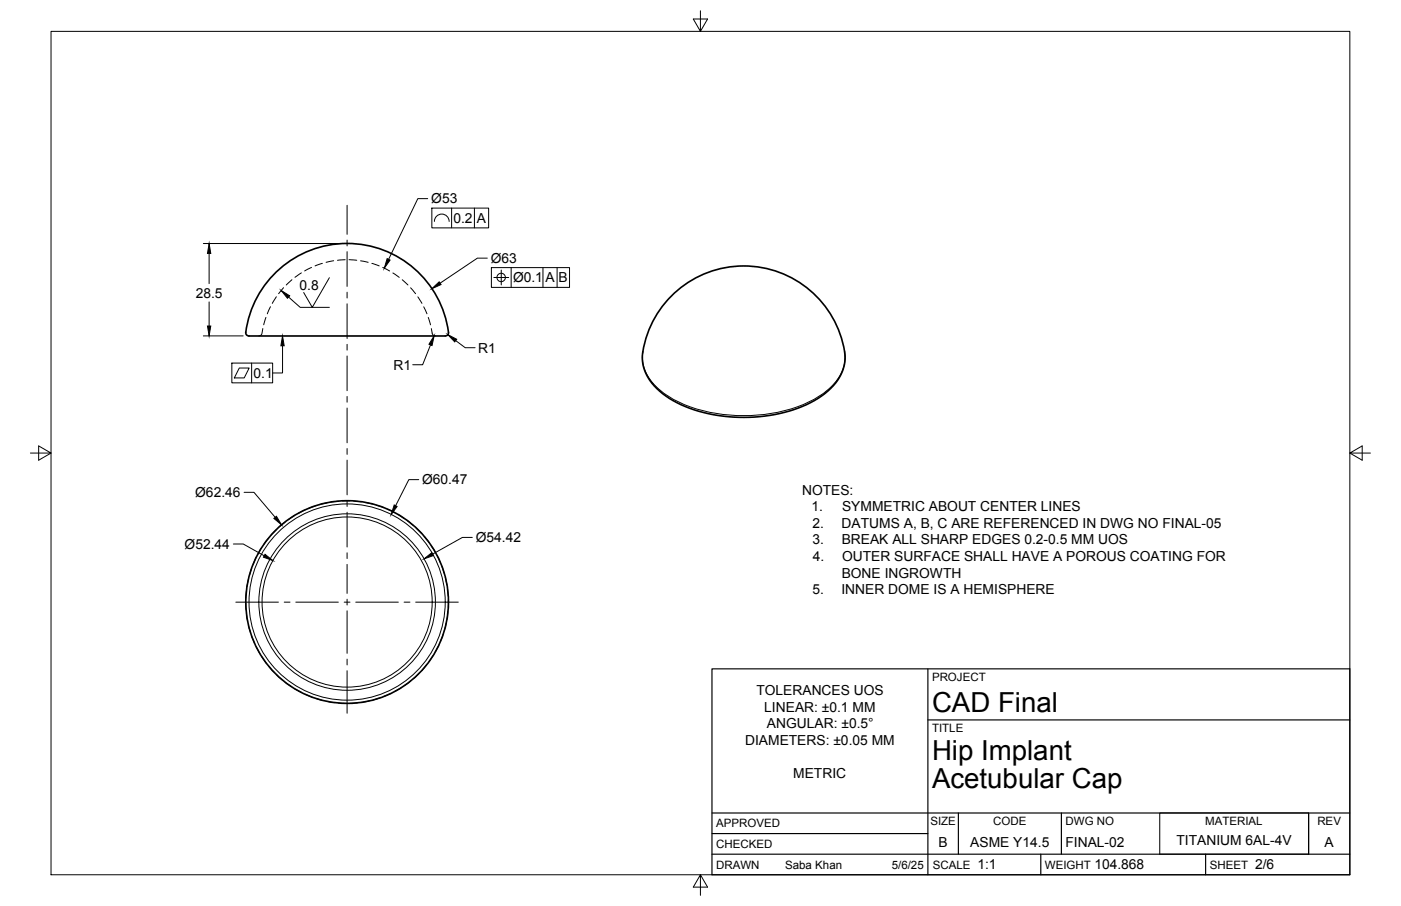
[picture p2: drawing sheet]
<svg xmlns="http://www.w3.org/2000/svg" width="432mm" height="279mm" viewBox="0 0 432 279" stroke-linecap="round" stroke-linejoin="round" font-family="sans-serif">
<!-- layer: Visible -->
<g fill="none" stroke="#000" stroke-width=".51">
<path d="M84.7 84.3a31.4 31.4 0 0 1 32.7-7.5 31.4 31.4 0 0 1 20.7 26.2 2.39 2.39 0 0 1-2.4 .6h-58.3a1.23 1.23 0 0 1-1.6-1.1 31.5 31.5 0 0 1 8.9-18.2zM260.3 108.5a31.4 31.4 0 0 0-32-26.5 31.4 31.4 0 0 0-30.3 28.5 14.6 14.6 0 0 0 7.3 11.7 44.9 44.9 0 0 0 28.7 6.3 37.8 37.8 0 0 0 21.1-7.9 13.1 13.1 0 0 0 5.2-12.1"/>
<circle cx="107" cy="185.7" r="31.2"/>
</g>
<!-- layer: Hidden -->
<g fill="none" stroke="#000" stroke-width=".31">
<path d="M82 97.9l-.7 2.3M83.4 94.6l-1 2.2M85.2 91.5l-1.3 2.1M87.4 88.7l-1.5 1.9M90 86.3l-1.8 1.6M92.9 84.2l-2 1.3M96 82.5l-2.1 1M99.4 81.2l-2.3 .8M102.8 80.4l-2.3 .5M106.4 80.1l-2.4 .2M107.6 80.1l2.4 .2M111.1 80.4l2.4 .5"/>
<path d="M114.6 81.2l2.3 .8M118 82.5l2.1 1.1M121.1 84.2l1.9 1.3M124 86.3l1.7 1.6M126.6 88.8l1.5 1.8M128.8 91.5l1.2 2.1M130.6 94.6l1 2.2M132 97.9l.7 2.3M81 101.3l-.2 1.4a1.03 1.03 0 0 1-1 .9M132.9 101.3l.3 1.4a1.03 1.03 0 0 0 1 .9"/>
</g>
<!-- layer: Visible Narrow -->
<g fill="none" stroke="#000" stroke-width=".31">
<path d="M198.1 108.5a12.8 12.8 0 0 0 5.3 11.8 41.1 41.1 0 0 0 25.8 7.9 43 43 0 0 0 24.6-6.9 13.7 13.7 0 0 0 6.5-12.8"/>
<circle cx="107" cy="185.7" r="26.2"/>
<circle cx="107" cy="185.7" r="30.2"/>
<circle cx="107" cy="185.7" r="27.2"/>
</g>
<!-- layer: Hidden Narrow -->
<g fill="none" stroke="#000" stroke-width=".31">
<path d="M90.8 158.9l-1.9 1.4M94 157.3l-2.1 1M97.3 156l-2.2 .8M100.8 155.1l-2.4 .5M104.3 154.6l-2.4 .3M107.8 154.5h-2.3M109 154.5l2.4 .2M112.6 155l2.3 .5M116 155.8l2.3 .8M119.4 157l2.1 1.1M122.6 158.6l2 1.3M76.6 178.6l-.5 2.4"/>
<path d="M77.6 175.2l-.7 2.3M79 171.9l-1 2.2M80.7 168.8l-1.2 2.1M82.8 165.9l-1.4 1.9M85.2 163.3l-1.6 1.7M87.9 161l-1.8 1.5M125.6 160.6l1.8 1.5M128.3 162.9l1.7 1.6M130.8 165.4l1.4 1.9M132.9 168.3l1.3 2M134.7 171.4l1 2.1M136.2 174.6l.7 2.3"/>
<path d="M137.2 178l.6 2.3M75.7 185.7l.1 2.4M75.9 189.3l.4 2.3M75.9 182.1l-.1 2.4M76.6 192.8l.6 2.3M77.6 196.2l.8 2.2M79 199.5l1.1 2.1M135.3 198.9l-1.1 2.1M136.6 195.6l-.9 2.2M137.5 192.2l-.6 2.3M137.9 181.5l.3 2.4M138 188.6l-.2 2.4"/>
<path d="M138.2 185.1v2.4M80.7 202.6l1.4 1.9M82.8 205.5l1.6 1.7M85.2 208.1l1.8 1.6M87.9 210.4l2 1.4M90.8 212.4l2.1 1.2M94 214.1l2.2 .9M97.3 215.4l2.3 .6M100.8 216.3l2.3 .4M104.3 216.8l2.4 .1M110.2 216.7l-2.3 .2M113.8 216.2l-2.4 .4"/>
<path d="M117.2 215.2l-2.3 .7M120.5 213.8l-2.2 1M123.6 212.1l-2 1.2M126.5 210l-1.9 1.5M129.2 207.7l-1.8 1.6M131.5 205l-1.5 1.8M133.6 202.1l-1.4 1.9"/>
</g>
<!-- layer: Border -->
<path d="M15.7 9.7h400.3v260.1h-400.3zM215.9 3.3v6.4l-2.2-3.8h4.4l-2.2 3.8M9.4 139.7h6.3l-3.8-2.2v4.4l3.8-2.2M416 139.7l3.8 2.2v-4.4l-3.8 2.2h6.4M215.9 269.8l2.2 3.8h-4.4l2.2-3.8v6.3" fill="none" stroke="#000" stroke-width=".31"/>
<!-- layer: Titleblock -->
<path d="M219.4 206.3h196.6v63.5h-196.6zM286 206.3v63.5M286 222h130M219.4 257.1h66.6M219.4 250.7h196.6M295.4 250.7v12.7M327.1 250.7v12.7M403.3 250.7v12.7M219.4 263.4h196.6M320.8 263.4v6.4M371.6 263.4v6.4" fill="none" stroke="#000" stroke-width=".36"/>
<!-- layer: FD_Dimensions -->
<path d="M62.7 75.1h42.5M64.5 78.1v9.4M131.8 61.3h-3l-9 18.7M150.2 79.6h-3.1l-11.5 7.7M64.5 93.1v7.4M62.7 103.6h12.3M132.7 106.4l-2.4 6.1h-3.1M140.4 105l3 2.2h3M75.2 151.8h3.1l6.5 7.7M129.1 147.9h-3.1l-4.1 8.1M71.9 167.8h3.1l6.4 3.6M145.6 165.7h-3.1l-9.2 5.2" fill="none" stroke="#000" stroke-width=".31"/>
<path d="M64.5 75.1l.5 3h-1.1zM119.3 79.8l.9 .4-1.8 2.5zM133.1 89l2.3-2.1 .5 .9zM63.9 100.5h1.1l-.5 3.1zM133.8 103.5l-.6 3.1-1-.4zM138 103.2l2.8 1.4-.7 .8zM84.4 159.9l.8-.7 1.6 2.7zM121.5 155.7l.9 .5-1.8 2.5zM81.7 170.9l2.4 2-2.9-1.1zM130.7 172.4l2.4-2 .5 .9z" fill="#000" stroke="#000" stroke-width=".31"/>
<!-- layer: Smart Centers -->
<g fill="none" stroke="#000" stroke-width=".31">
<path d="M107 63.3v9M107 74v1.8M107 77.6v10.7M107 90.1v1.8M107 93.7v10.7M107 106.2v1.8M107 109.8v10.7M107 122.3v1.7M107 125.8v10.7M107 138.3v1.8M107 141.9v10.7M107 154.4v1.8"/>
<path d="M107 158v10.7M107 170.5v1.8M107 174.1v8.9M72.7 185.7h13.1M87.6 185.7h1.8M91.2 185.7h13.1M106.1 185.7h1.8M107 184.8v1.8M107 188.4v13.1M109.6 185.7h13.2M124.5 185.7h1.8M128.1 185.7h13.1"/>
<path d="M107 203.3v1.8M107 206.8v13.2"/>
</g>
<!-- layer: Custom Tables -->
<path d="M357.4 250.7h45.9v12.7h-45.9z" fill="none" stroke="#000" stroke-width=".31"/>
<g fill="none" stroke="#000" stroke-width=".31">
<path d="M133.1 64.2h17.5v6.1h-17.5zM133.9 68.3a2.28 2.28 0 0 1 2.3-2.3 2.28 2.28 0 0 1 2.2 2.3M139.2 64.2v6.1M146.2 64.2v6.1M88.9 91.6l3.6 3.2h9M101.5 85.6l-5.3 9.2-2.6-4.6M151.4 82.5h24.1v6.1h-24.1zM152.2 85.6h4.6M154.5 83.3v4.6M157.5 82.5v6.1M167.3 82.5v6.1M171.7 82.5v6.1"/>
<path d="M71.5 112h12.5v6.1h-12.5zM73.7 113.5h3.1l-1.5 3h-3.1zM77.6 112v6.1M87.1 106.6v8.4h-3.1"/>
<circle cx="154.5" cy="85.6" r="1.3"/>
</g>
<path d="M86.7 89.6l2.6 1.6-.7 .8zM87.1 103.6l.5 3h-1z" fill="#000" stroke="#000" stroke-width=".31"/>
<g font-size="8.5">
<text x="287.3" y="219.5">CAD Final</text>
<text x="287.3" y="234.5">Hip Implant</text>
<text x="287.3" y="243.1">Acetubular Cap</text>
</g>
<g font-size="4.3">
<text x="132.9" y="62.7">Ø53</text>
<text x="139.8" y="68.7">0.2</text>
<text x="147" y="68.7">A</text>
<text x="151.3" y="81.1">Ø63</text>
<text x="92.3" y="89.6">0.8</text>
<text x="158.1" y="87.1">Ø0.1</text>
<text x="168.1" y="87.1">A</text>
<text x="172.1" y="87.1">B</text>
<text x="60.3" y="91.8">28.5</text>
<text x="147.4" y="108.8">R1</text>
<text x="78.1" y="116.5">0.1</text>
<text x="121.3" y="114">R1</text>
<text x="130.1" y="149.4">Ø60.47</text>
<text x="60.2" y="153.3">Ø62.46</text>
<text x="247.2" y="152.5">NOTES:</text>
<text x="250.1" y="157.6">1.</text>
<text x="259.5" y="157.6">SYMMETRIC ABOUT CENTER LINES</text>
<text x="146.7" y="167.2">Ø54.42</text>
<text x="250.4" y="167.9">3.</text>
<text x="250.5" y="162.8">2.</text>
<text x="259.4" y="162.8">DATUMS A, B, C ARE REFERENCED IN DWG NO FINAL-05</text>
<text x="259.4" y="167.9">BREAK ALL SHARP EDGES 0.2-0.5 MM UOS</text>
<text x="56.9" y="169.2">Ø52.44</text>
<text x="250.5" y="173">4.</text>
<text x="259.5" y="173">OUTER SURFACE SHALL HAVE A POROUS COATING FOR</text>
<text x="259.4" y="178.2">BONE INGROWTH</text>
<text x="250.4" y="183.3">5.</text>
<text x="259.3" y="183.3">INNER DOME IS A HEMISPHERE</text>
<text x="233.1" y="214.4">TOLERANCES UOS</text>
<text x="235.6" y="219.5">LINEAR: ±0.1 MM</text>
<text x="236.4" y="224.6">ANGULAR: ±0.5°</text>
<text x="229.7" y="229.8">DIAMETERS: ±0.05 MM</text>
<text x="244.5" y="240">METRIC</text>
<text x="289.3" y="261.2">B</text>
<text x="299.1" y="261.2">ASME Y14.5</text>
<text x="328.4" y="261.2">FINAL-02</text>
<text x="362.6" y="260.6">TITANIUM 6AL-4V</text>
<text x="408.2" y="261.2">A</text>
<text x="301.2" y="268.1">1:1</text>
<text x="337.3" y="268.1">104.868</text>
<text x="386.8" y="268.1">2/6</text>
</g>
<g font-size="3.5">
<text x="287.3" y="210.1">PROJECT</text>
<text x="287.3" y="225.8">TITLE</text>
<text x="220.7" y="255.2">APPROVED</text>
<text x="286.7" y="254.5">SIZE</text>
<text x="306.1" y="254.5">CODE</text>
<text x="328.4" y="254.5">DWG NO</text>
<text x="371.4" y="254.5">MATERIAL</text>
<text x="406" y="254.5">REV</text>
<text x="220.7" y="261.5">CHECKED</text>
<text x="220.7" y="267.9">DRAWN</text>
<text x="242" y="267.9">Saba Khan</text>
<text x="274.8" y="267.9">5/6/25</text>
<text x="287.5" y="267.9">SCALE</text>
<text x="322.1" y="267.9">WEIGHT</text>
<text x="372.9" y="267.9">SHEET</text>
</g>
</svg>
